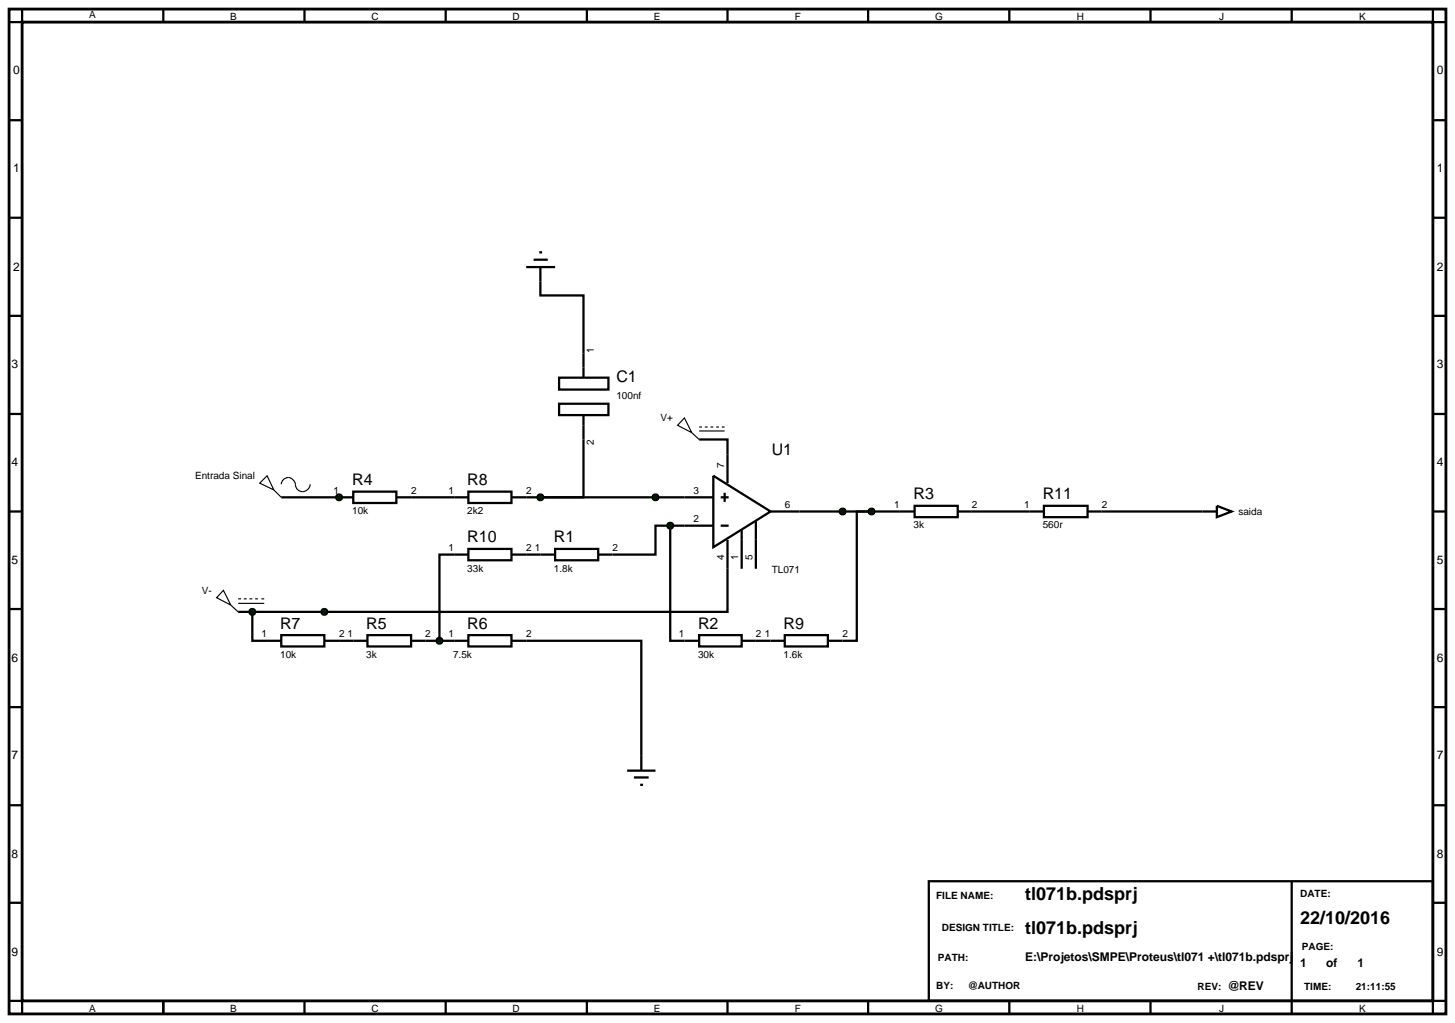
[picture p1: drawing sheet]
<svg xmlns="http://www.w3.org/2000/svg" width="257mm" height="180mm" viewBox="0 0 257 180" stroke-linecap="round" stroke-linejoin="round" font-family="sans-serif">
<path d="M1.6 1.6h253.4v177.2h-253.4zM3.9 3.9h248.8v172.6h-248.8z" fill="none" stroke="#000" stroke-width=".5"/>
<g fill="none" stroke="#000" stroke-width=".4">
<path d="M3.9 1.6v2.3h-2.3M28.8 1.6v2.3M53.7 1.6v2.3M78.6 1.6v2.3M103.5 1.6v2.3M128.3 1.6v2.3M153.1 1.6v2.3M178 1.6v2.3M202.9 1.6v2.3M227.8 1.6v2.3M252.7 1.6v2.3h2.3M1.6 21.2h2.3"/>
<path d="M1.6 38.4h2.3M252.7 21.2h2.3M252.7 38.4h2.3M1.6 55.7h2.3M95.3 49.6v2.5h7.6v10.2M252.7 55.7h2.3M1.6 73h2.3M102.9 77.5v10.2h-7.6M123.3 77.5h5v7.7M252.7 73h2.3M1.6 90.2h2.3M49.6 87.7h10.2"/>
<path d="M72.5 87.7h7.6M80.1 97.8h-2.6v15.2M92.8 87.7h33M92.8 97.8h5.1M97.9 96.8h7.6v2h-7.6zM118.2 92.7h-2.6v5.1h-10.1M118.2 92.7v20.3h5.1M118.2 92.7h7.6M125.8 83.9l10.1 6.3-10.1 6.3zM127.1 92.7h1.4M127.1 87.7h1.4M127.8 86.9v1.6"/>
<path d="M128.3 95.2v12.7h-86.3M130.8 93.5v6.8M133.3 91.9v8.4M135.9 90.2h25.4M153.7 90.2h-2.6v22.8h-2.5M161.3 89.2h7.6v2h-7.6zM168.9 90.2h12.7M194.3 90.2h17.8M252.7 90.2h2.3M1.6 107.4h2.3M44.5 107.9v5.1h2.6M59.8 113h2.5"/>
<path d="M75 113h5.1M92.8 113h20.3v20.3M123.3 112h7.5v2h-7.5zM130.8 113h5.1M252.7 107.4h2.3M1.6 124.7h2.3M252.7 124.7h2.3M1.6 142h2.3M1.6 159.2h2.3M163.8 155.4h88.9v21.1h-88.9zM227.8 155.4v23.4M252.7 142h2.3"/>
<path d="M252.7 159.2h2.3M1.6 176.5h2.3v2.3M28.8 176.5v2.3M53.7 176.5v2.3M78.6 176.5v2.3M103.5 176.5v2.3M128.3 176.5v2.3M153.1 176.5v2.3M178 176.5v2.3M202.9 176.5v2.3M255 176.5h-2.3v2.3"/>
</g>
<g fill="#004000" stroke="#000" stroke-width=".4">
<path d="M117.9 92.3l.3-.1-.5 .5zM118.2 92.2l.3 .1 .2 .4zM118.7 92.7l-.2 .4-.3 .1zM117.7 92.7l.5 .5-.3-.1z"/>
<path d="M148.3 89.8l.3-.1-.5 .5zM148.6 89.7l.3 .1 .2 .4zM148.6 90.7l.5-.5-.2 .4zM148.1 90.2l.5 .5-.3-.1z"/>
</g>
<g fill="#004000">
<path d="M118.2 92.2l.5 .5-.5 .5-.5-.5z"/>
<path d="M148.1 90.2l.5-.5 .5 .5-.5 .5z"/>
</g>
<g fill="none" stroke="#000" stroke-width=".2">
<path d="M120.7 73.7l1.3 2.6-2.5-1.3zM122 76.3l1.3 1.2M123.3 75.3h.5M123.3 76h4.5M124.3 75.3h.5M125.3 75.3h.5M126.3 75.3h.5M127.3 75.3h.5M45.8 85.2l1.3-1.3 1.2 2.5zM48.3 86.4l1.3 1.3M49.6 85.4a1.25 1.25 0 0 1 1.2-1.2 1.25 1.25 0 0 1 1.3 1.2 1.3 1.3 0 0 0 1.3 1.3 1.3 1.3 0 0 0 1.3-1.3M39.4 104.1l1.3 2.6-2.5-1.3z"/>
<path d="M40.7 106.7l1.3 1.2M42 105.6h.5M42 106.4h4.6M43 105.6h.5M44 105.6h.5M45 105.6h.5M46.1 105.6h.5"/>
</g>
<path d="M92.8 47.1h5.1M94.1 45.8h2.5M95.1 44.5h.5M95.3 47.1v2.5M98.6 66.6h8.7v2.1h-8.7zM98.6 71.2h8.7v2h-8.7zM102.9 62.3v4.3M102.9 73.2v4.3M59.8 87.7h2.5M62.3 86.7h7.6v2h-7.6zM69.9 87.7h2.6" fill="none" stroke="#000" stroke-width=".4"/>
<g fill="#004000" stroke="#000" stroke-width=".4">
<path d="M94.9 87.4l.4-.2-.5 .5zM95.3 87.2l.3 .1 .2 .4zM95.8 87.7l-.1 .3-.4 .2zM94.8 87.7l.5 .5-.3-.1z"/>
<path d="M59.4 87.4l.4-.2-.5 .5zM59.8 87.2l.4 .2 .1 .3zM60.3 87.7l-.1 .3-.4 .2zM59.3 87.7l.5 .5-.4-.2z"/>
<path d="M115.3 87.3l.3-.1-.5 .5zM115.6 87.2l.3 .1 .2 .4zM116.1 87.7l-.1 .3-.4 .2zM115.1 87.7l.5 .5-.4-.2z"/>
</g>
<g fill="#004000">
<path d="M94.8 87.7l.5-.5 .5 .5-.5 .5z"/>
<path d="M59.3 87.7l.5-.5 .5 .5-.5 .5z"/>
<path d="M115.1 87.7l.5-.5 .5 .5-.5 .5z"/>
</g>
<g fill="none" stroke="#000" stroke-width=".4">
<path d="M80.1 87.7h2.5M82.6 86.7h7.6v2h-7.6zM90.2 87.7h2.6M62.3 113h2.5M64.8 112h7.7v2h-7.7zM72.5 113h2.5M80.1 113h2.5M82.6 112h7.6v2h-7.6zM90.2 113h2.6M135.9 113h2.5M138.4 112h7.6v2h-7.6zM146 113h2.6"/>
<path d="M110.6 135.9h5M111.8 137.1h2.6M112.9 138.4h.5M113.1 133.3v2.6"/>
</g>
<g fill="#004000" stroke="#000" stroke-width=".4">
<path d="M153.4 89.8l.3-.1-.5 .5zM153.7 89.7l.3 .1 .2 .4zM154.2 90.2l-.2 .4-.3 .1zM153.2 90.2l.5 .5-.3-.1z"/>
<path d="M77.1 112.7l.4-.2-.5 .5zM77.5 112.5l.4 .2 .1 .3zM77.5 113.5l.5-.5-.2 .4zM77 113l.5 .5-.3-.1z"/>
<path d="M56.8 107.6l.4-.2-.5 .5zM57.2 107.4l.4 .2 .1 .3zM57.7 107.9l-.1 .3-.4 .2zM56.7 107.9l.5 .5-.3-.1z"/>
</g>
<g fill="#004000">
<path d="M153.7 89.7l.5 .5-.5 .5-.5-.5z"/>
<path d="M77.5 112.5l.5 .5-.5 .5-.5-.5z"/>
<path d="M56.7 107.9l.5-.5 .5 .5-.5 .5z"/>
</g>
<path d="M80.1 97.8h2.5M82.6 96.8h7.6v2h-7.6zM90.2 97.8h2.6M181.6 90.2h2.5M184.1 89.2h7.7v2h-7.7zM191.8 90.2h2.5M212.1 90.2h2.5M214.6 89.2l2.6 1-2.6 1zM47.1 113h2.5M49.6 112h7.6v2h-7.6zM57.2 113h2.6" fill="none" stroke="#000" stroke-width=".4"/>
<path d="M44.1 107.6l.4-.2-.5 .5zM44.5 107.4l.4 .2 .1 .3zM45 107.9l-.1 .3-.4 .2zM44 107.9l.5 .5-.3-.1z" fill="#004000" stroke="#000" stroke-width=".4"/>
<path d="M44 107.9l.5-.5 .5 .5-.5 .5z" fill="#004000"/>
<g font-size="3.2">
<text x="180.8" y="158.8">tl071b.pdsprj</text>
<text x="180.8" y="164.7">tl071b.pdsprj</text>
<text x="229.3" y="162.9">22/10/2016</text>
</g>
<g font-size="2.8">
<text x="108.7" y="67.4">C1</text>
<text x="136.1" y="80.3">U1</text>
<text x="62.1" y="85.6">R4</text>
<text x="82.4" y="85.6">R8</text>
<text x="161.1" y="88.1">R3</text>
<text x="183.9" y="88.1">R11</text>
<text x="82.4" y="95.7">R10</text>
<text x="97.7" y="95.7">R1</text>
<text x="49.4" y="110.9">R7</text>
<text x="64.6" y="110.9">R5</text>
<text x="82.4" y="110.9">R6</text>
<text x="123.1" y="110.9">R2</text>
<text x="138.2" y="110.9">R9</text>
</g>
<g font-size="2.1">
<text x="2.3" y="13.1">0</text>
<text x="253.4" y="13.1">0</text>
<text x="2.3" y="30.4">1</text>
<text x="253.4" y="30.4">1</text>
<text x="2.3" y="47.7">2</text>
<text x="253.4" y="47.7">2</text>
<text x="2" y="64.9">3</text>
<text x="253.4" y="64.9">3</text>
<text x="2" y="82.2">4</text>
<text x="253.4" y="82.2">4</text>
<text x="2" y="99.4">5</text>
<text x="253.4" y="99.4">5</text>
<text x="2" y="116.7">6</text>
<text x="253.4" y="116.7">6</text>
<text x="2" y="133.9">7</text>
<text x="253.4" y="133.9">7</text>
<text x="2" y="151.2">8</text>
<text x="253.4" y="151.2">8</text>
<text x="2" y="168.5">9</text>
<text x="180.8" y="169.5">E:\Projetos\SMPE\Proteus\tl071 +\tl071b.pdsprj</text>
<text x="229.3" y="170.5">1</text>
<text x="233.9" y="170.5">of</text>
<text x="239.4" y="170.5">1</text>
<text x="253.4" y="168.5">9</text>
<text x="216.5" y="174.6">@REV</text>
</g>
<g font-size="1.8">
<text x="15.7" y="3.2">A</text>
<text x="40.6" y="3.5">B</text>
<text x="65.5" y="3.5">C</text>
<text x="90.4" y="3.5">D</text>
<text x="115.3" y="3.5">E</text>
<text x="140.2" y="3.5">F</text>
<text x="164.9" y="3.5">G</text>
<text x="189.9" y="3.5">H</text>
<text x="215" y="3.5">J</text>
<text x="239.7" y="3.5">K</text>
<text x="104.7" y="62.3" transform="rotate(-90 104.7 62.3)">1</text>
<text x="108.7" y="70.3">100nf</text>
<text x="116.5" y="74.3">V+</text>
<text x="104.7" y="78.5" transform="rotate(-90 104.7 78.5)">2</text>
<text x="127.7" y="82.6" transform="rotate(-90 127.7 82.6)">7</text>
<text x="34.4" y="84.5">Entrada Sinal</text>
<text x="58.8" y="87.1">1</text>
<text x="72.5" y="87.1">2</text>
<text x="79.1" y="87.1">1</text>
<text x="92.8" y="87.1">2</text>
<text x="122.3" y="87.1">3</text>
<text x="138.4" y="89.6">6</text>
<text x="157.7" y="89.6">1</text>
<text x="171.4" y="89.6">2</text>
<text x="180.6" y="89.6">1</text>
<text x="194.3" y="89.6">2</text>
<text x="62.1" y="90.7">10k</text>
<text x="82.4" y="90.7">2k2</text>
<text x="122.3" y="92.1">2</text>
<text x="161.1" y="93.2">3k</text>
<text x="183.9" y="93.2">560r</text>
<text x="218.4" y="90.8">saida</text>
<text x="79.1" y="97.2">1</text>
<text x="82.4" y="100.8">33k</text>
<text x="92.8" y="97.2">2</text>
<text x="94.3" y="97.2">1</text>
<text x="97.7" y="100.8">1.8k</text>
<text x="108" y="97.2">2</text>
<text x="127.7" y="98.8" transform="rotate(-90 127.7 98.8)">4</text>
<text x="130.2" y="98.8" transform="rotate(-90 130.2 98.8)">1</text>
<text x="132.7" y="98.8" transform="rotate(-90 132.7 98.8)">5</text>
<text x="136.1" y="101">TL071</text>
<text x="35.6" y="104.7">V-</text>
<text x="46.1" y="112.4">1</text>
<text x="59.8" y="112.4">2</text>
<text x="61.3" y="112.4">1</text>
<text x="75" y="112.4">2</text>
<text x="79.1" y="112.4">1</text>
<text x="92.8" y="112.4">2</text>
<text x="119.7" y="112.4">1</text>
<text x="133.3" y="112.4">2</text>
<text x="134.9" y="112.4">1</text>
<text x="148.6" y="112.4">2</text>
<text x="49.4" y="116">10k</text>
<text x="64.6" y="116">3k</text>
<text x="79.9" y="116">7.5k</text>
<text x="123.1" y="116">30k</text>
<text x="138.2" y="116">1.6k</text>
<text x="165.1" y="158.6">FILE NAME:</text>
<text x="229.3" y="158.1">DATE:</text>
<text x="166.1" y="164.2">DESIGN TITLE:</text>
<text x="229.6" y="167.5">PAGE:</text>
<text x="165.4" y="169.5">PATH:</text>
<text x="15.7" y="178.4">A</text>
<text x="40.6" y="178.4">B</text>
<text x="65.5" y="178.4">C</text>
<text x="90.4" y="178.4">D</text>
<text x="115.3" y="178.4">E</text>
<text x="140.2" y="178.4">F</text>
<text x="164.9" y="178.4">G</text>
<text x="165.1" y="174.4">BY:</text>
<text x="170.7" y="174.4">@AUTHOR</text>
<text x="189.9" y="178.4">H</text>
<text x="211.2" y="174.6">REV:</text>
<text x="215" y="178.4">J</text>
<text x="230" y="174.6">TIME:</text>
<text x="239.1" y="174.6">21:11:55</text>
<text x="239.7" y="178.4">K</text>
</g>
</svg>
